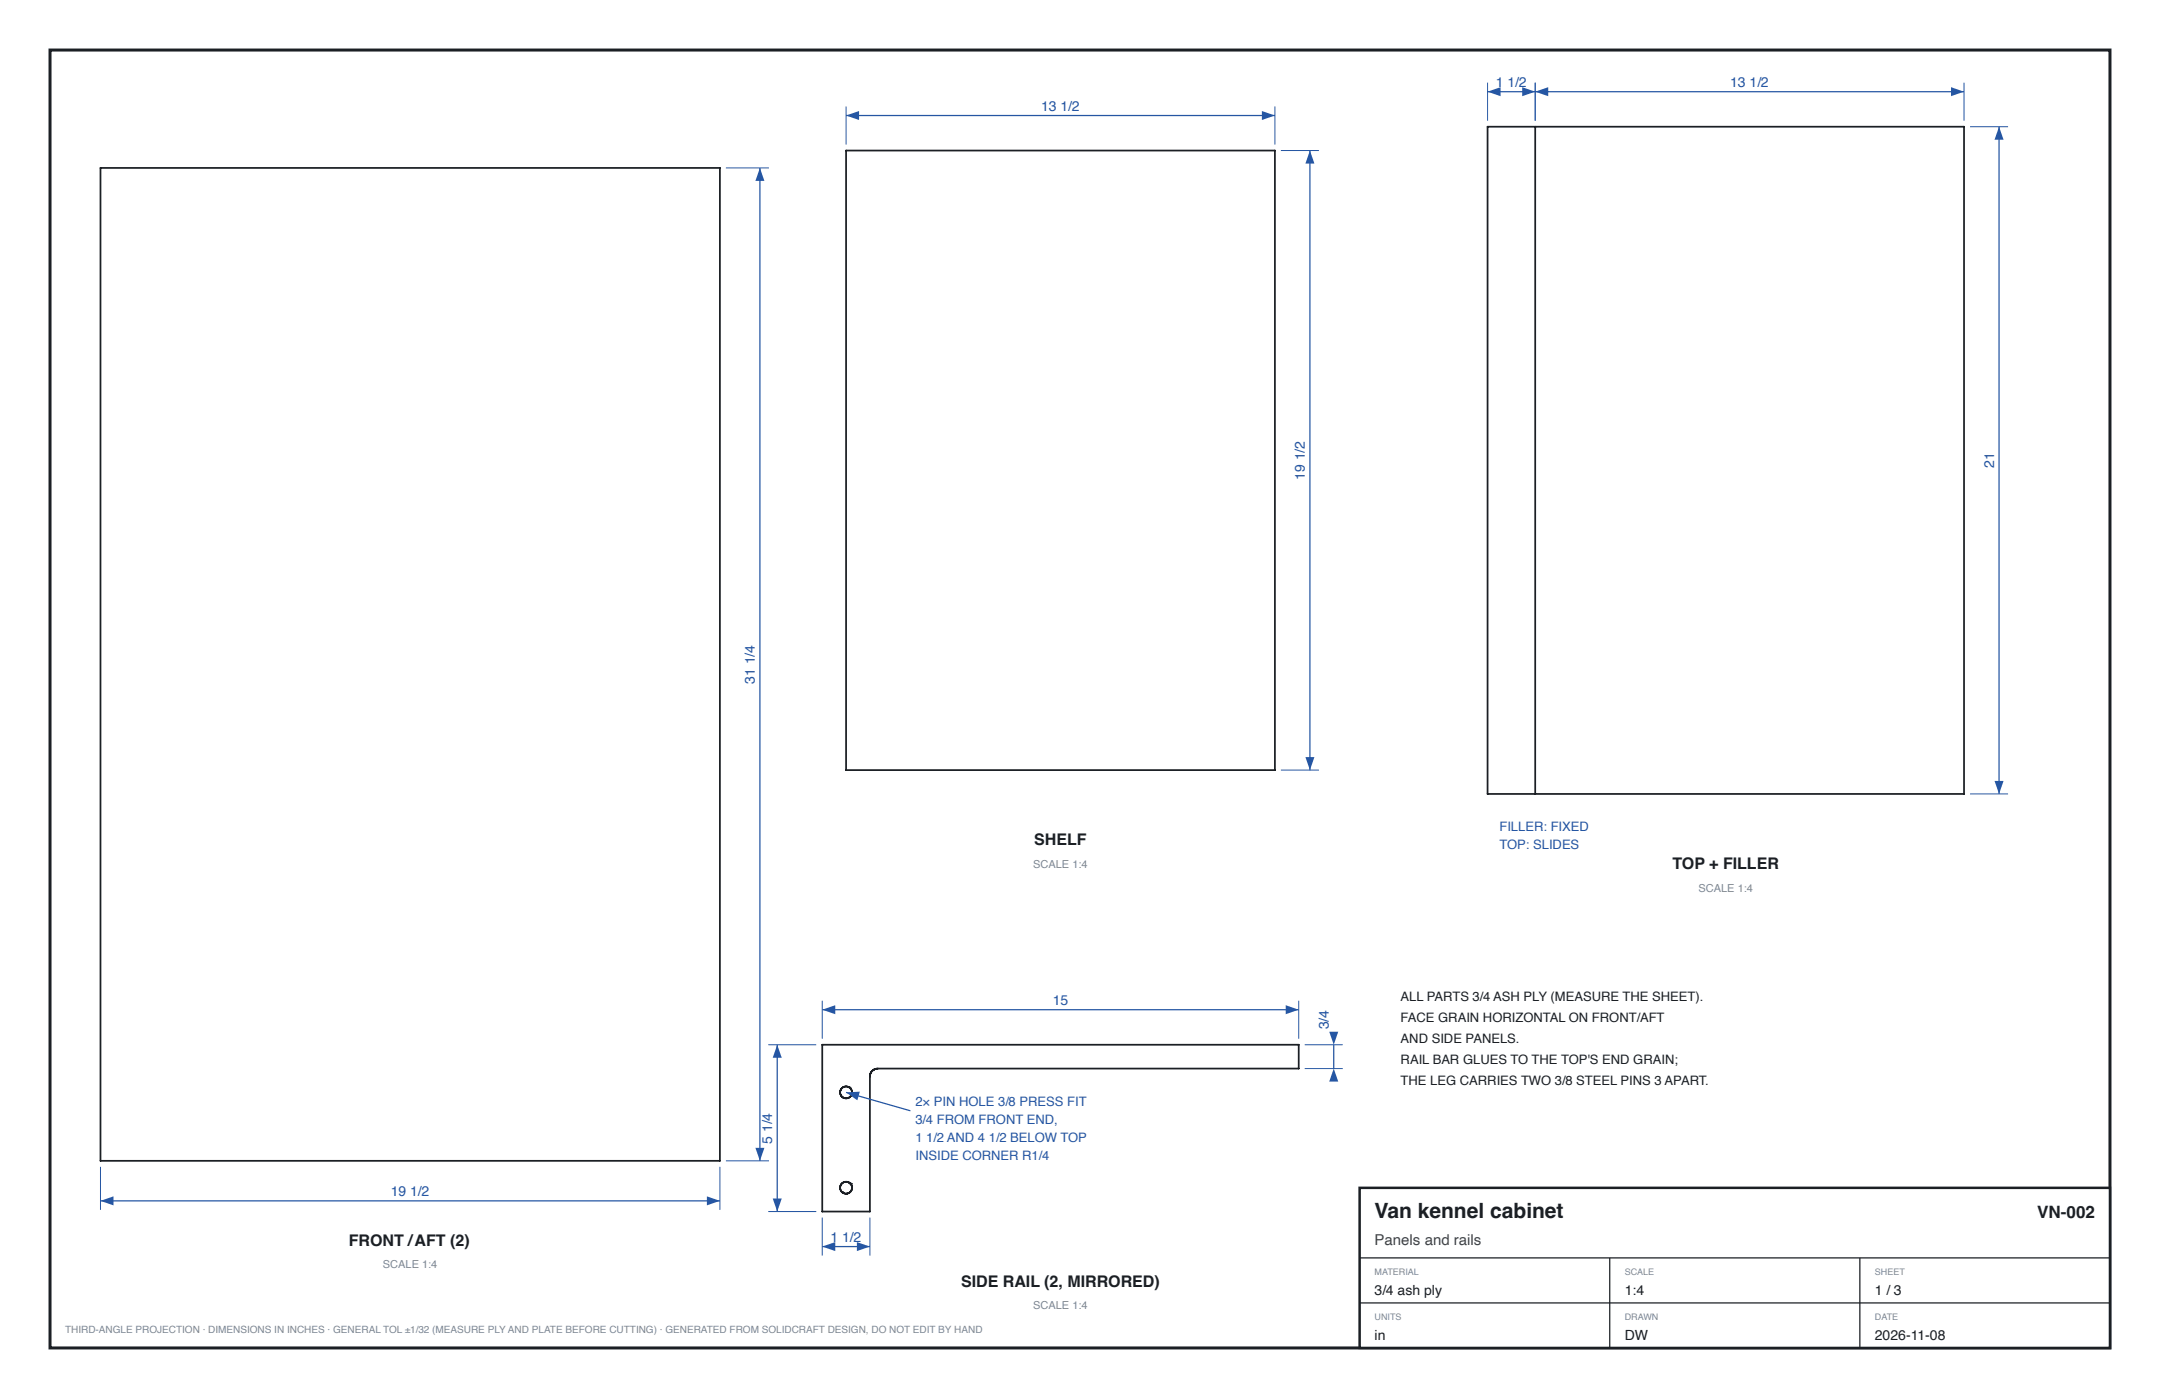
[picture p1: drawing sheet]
<svg xmlns="http://www.w3.org/2000/svg" width="432mm" height="279mm" viewBox="0 0 432 279" stroke-linecap="round" stroke-linejoin="round" font-family="sans-serif">
<g fill="none" stroke="#1b1f24" stroke-width=".35">
<path d="M20.1 33.6h123.8v198.4h-123.8zM169.1 30.1h85.8v123.8h-85.8zM297.4 25.3h95.2v133.4h-95.2zM306.9 25.3v133.4M164.4 208.8h95.2v4.8h-84.1a1.59 1.59 0 0 0-1.6 1.6v26.9h-9.5zM169.8 217.4h.1M170.3 218.6h.1M168.4 238.3h.1M168.5 238.3h.1M168.5 238.3l.6 .3M169.1 238.6h.1M169.8 236.4h.1"/>
<path d="M169.8 236.4a1.19 1.19 0 0 0-1.6 .3 1.19 1.19 0 0 0 .3 1.6M169.8 236.4l.2 .2M170 236.6h.1M170 236.6a1.19 1.19 0 0 1 .2 1.3 1.19 1.19 0 0 1-1.1 .7"/>
<circle cx="169.1" cy="218.3" r="1.19"/>
</g>
<path d="M20.1 233.2v8.6M143.9 233.2v8.6" fill="none" stroke="#2556a3" stroke-width=".2"/>
<path d="M20.1 240h123.8" fill="none" stroke="#2556a3" stroke-width=".25"/>
<g fill="#2556a3">
<path d="M20.1 240l2.6-.9v1.8z"/>
<path d="M141.3 239.1l2.6 .9-2.6 .9z"/>
</g>
<path d="M145.1 33.6h8.6M145.1 232h8.6" fill="none" stroke="#2556a3" stroke-width=".2"/>
<path d="M151.9 33.6v198.4" fill="none" stroke="#2556a3" stroke-width=".25"/>
<g fill="#2556a3">
<path d="M151.9 33.6l.9 2.6h-1.8z"/>
<path d="M151 229.4h1.8l-.9 2.6z"/>
</g>
<path d="M169.1 21.3v7.6M254.9 21.3v7.6" fill="none" stroke="#2556a3" stroke-width=".2"/>
<path d="M169.1 23.1h85.8" fill="none" stroke="#2556a3" stroke-width=".25"/>
<g fill="#2556a3">
<path d="M169.1 23.1l2.6-.9v1.8z"/>
<path d="M252.3 22.2l2.6 .9-2.6 .9z"/>
</g>
<path d="M256.1 30.1h7.6M256.1 153.9h7.6" fill="none" stroke="#2556a3" stroke-width=".2"/>
<path d="M261.9 30.1v123.8" fill="none" stroke="#2556a3" stroke-width=".25"/>
<g fill="#2556a3">
<path d="M261.9 30.1l.9 2.6h-1.8z"/>
<path d="M261 151.3h1.8l-.9 2.6z"/>
</g>
<path d="M297.4 16.5v7.6M306.9 16.5v7.6" fill="none" stroke="#2556a3" stroke-width=".2"/>
<path d="M297.4 18.3h9.5" fill="none" stroke="#2556a3" stroke-width=".25"/>
<g fill="#2556a3">
<path d="M297.4 18.3l2.6-.9v1.8z"/>
<path d="M304.3 17.4l2.6 .9-2.6 .9z"/>
</g>
<path d="M306.9 16.5v7.6M392.6 16.5v7.6" fill="none" stroke="#2556a3" stroke-width=".2"/>
<path d="M306.9 18.3h85.7" fill="none" stroke="#2556a3" stroke-width=".25"/>
<g fill="#2556a3">
<path d="M306.9 18.3l2.6-.9v1.8z"/>
<path d="M390 17.4l2.6 .9-2.6 .9z"/>
</g>
<path d="M393.8 25.3h7.6M393.8 158.7h7.6" fill="none" stroke="#2556a3" stroke-width=".2"/>
<path d="M399.6 25.3v133.4" fill="none" stroke="#2556a3" stroke-width=".25"/>
<g fill="#2556a3">
<path d="M399.6 25.3l.9 2.6h-1.8z"/>
<path d="M398.7 156.1h1.8l-.9 2.6z"/>
</g>
<path d="M164.4 200v7.6M259.6 200v7.6" fill="none" stroke="#2556a3" stroke-width=".2"/>
<path d="M164.4 201.8h95.2" fill="none" stroke="#2556a3" stroke-width=".25"/>
<g fill="#2556a3">
<path d="M164.4 201.8l2.6-.9v1.8z"/>
<path d="M257 200.9l2.6 .9-2.6 .9z"/>
</g>
<path d="M153.6 208.8h9.6M153.6 242.1h9.6" fill="none" stroke="#2556a3" stroke-width=".2"/>
<path d="M155.4 208.8v33.3" fill="none" stroke="#2556a3" stroke-width=".25"/>
<g fill="#2556a3">
<path d="M155.4 208.8l.9 2.6h-1.8z"/>
<path d="M154.5 239.5h1.8l-.9 2.6z"/>
</g>
<path d="M164.4 243.3v7.6M173.9 243.3v7.6" fill="none" stroke="#2556a3" stroke-width=".2"/>
<path d="M164.4 249.1h9.5" fill="none" stroke="#2556a3" stroke-width=".25"/>
<g fill="#2556a3">
<path d="M164.4 249.1l2.6-.9v1.8z"/>
<path d="M171.3 248.2l2.6 .9-2.6 .9z"/>
</g>
<path d="M260.8 213.6h7.6M260.8 208.8h7.6" fill="none" stroke="#2556a3" stroke-width=".2"/>
<path d="M266.6 208.8v4.8" fill="none" stroke="#2556a3" stroke-width=".25"/>
<g fill="#2556a3">
<path d="M265.7 206.2h1.8l-.9 2.6z"/>
<path d="M266.6 213.6l.9 2.6h-1.8z"/>
</g>
<path d="M169.1 218.3l12.9 3.7z" fill="#000" stroke="#2556a3" stroke-width=".25"/>
<path d="M169.1 218.3l2.8-.1-.5 1.7z" fill="#2556a3"/>
<path d="M10 10h411.8v259.4h-411.8z" fill="none" stroke="#1b1f24" stroke-width=".6"/>
<path d="M271.8 237.4h150v32h-150z" fill="#fff" stroke="#1b1f24" stroke-width=".5"/>
<path d="M271.8 251.4h150M321.8 251.4v18M371.8 251.4v18M271.8 260.4h150" fill="none" stroke="#1b1f24" stroke-width=".25"/>
<text font-size="4.2" fill="#1b1f24" x="274.8" y="243.4">Van kennel cabinet</text>
<text font-size="3.4" fill="#1b1f24" x="407.3" y="243.4">VN-002</text>
<g font-size="3.2" fill="#1b1f24">
<text x="206.8" y="168.9">SHELF</text>
<text x="334.3" y="173.7">TOP + FILLER</text>
<text x="69.7" y="249">FRONT /AFT (2)</text>
<text x="192.1" y="257.1">SIDE RAIL (2, MIRRORED)</text>
</g>
<text font-size="3" fill="#444" x="274.8" y="248.9">Panels and rails</text>
<g font-size="2.8" fill="#2556a3">
<text x="299" y="17.3">1</text>
<text x="301.4" y="17.3">1/2</text>
<text x="345.9" y="17.3">13</text>
<text x="349.8" y="17.3">1/2</text>
<text x="208.1" y="22.1">13</text>
<text x="212" y="22.1">1/2</text>
<text x="260.9" y="95.9" transform="rotate(-90 260.9 95.9)">19</text>
<text x="260.9" y="92" transform="rotate(-90 260.9 92)">1/2</text>
<text x="398.6" y="93.6" transform="rotate(-90 398.6 93.6)">21</text>
<text x="150.9" y="136.7" transform="rotate(-90 150.9 136.7)">31</text>
<text x="150.9" y="132.8" transform="rotate(-90 150.9 132.8)">1/4</text>
<text x="210.4" y="200.8">15</text>
<text x="265.6" y="205.7" transform="rotate(-90 265.6 205.7)">3/4</text>
<text x="154.4" y="226.2" transform="rotate(-90 154.4 226.2)">1/4</text>
<text x="154.4" y="228.6" transform="rotate(-90 154.4 228.6)">5</text>
<text x="78.1" y="239">19</text>
<text x="82" y="239">1/2</text>
<text x="166" y="248.1">1</text>
<text x="168.4" y="248.1">1/2</text>
</g>
<g font-size="2.8" fill="#1b1f24">
<text x="274.8" y="258.9">3/4 ash ply</text>
<text x="324.8" y="258.9">1:4</text>
<text x="374.8" y="258.9">1 / 3</text>
<text x="274.8" y="267.9">in</text>
<text x="324.8" y="267.9">DW</text>
<text x="374.8" y="267.9">2026-11-08</text>
</g>
<g font-size="2.6" fill="#2556a3">
<text x="299.7" y="166">FILLER: FIXED</text>
<text x="299.7" y="169.6">TOP: SLIDES</text>
<text x="183" y="221">2× PIN HOLE 3/8 PRESS FIT</text>
<text x="183" y="224.6">3/4 FROM FRONT END,</text>
<text x="183" y="228.2">1</text>
<text x="183" y="231.8">INSIDE CORNER R1/4</text>
<text x="185.2" y="228.2">1/2 AND 4</text>
<text x="197.7" y="228.2">1/2 BELOW TOP</text>
</g>
<g font-size="2.6" fill="#1b1f24">
<text x="280" y="200">ALL PARTS 3/4 ASH PLY (MEASURE THE SHEET).</text>
<text x="280" y="204.2">FACE GRAIN HORIZONTAL ON FRONT/AFT</text>
<text x="280" y="208.4">AND SIDE PANELS.</text>
<text x="280" y="212.6">RAIL BAR GLUES TO THE TOP'S END GRAIN;</text>
<text x="280" y="216.8">THE LEG CARRIES TWO 3/8 STEEL PINS 3 APART.</text>
</g>
<g font-size="2.2" fill="#7b8794">
<text x="206.6" y="173.4">SCALE 1:4</text>
<text x="339.6" y="178.2">SCALE 1:4</text>
<text x="76.6" y="253.5">SCALE 1:4</text>
<text x="206.6" y="261.6">SCALE 1:4</text>
</g>
<text font-size="2" fill="#7b8794" x="13" y="266.4">THIRD-ANGLE PROJECTION · DIMENSIONS IN INCHES · GENERAL TOL ±1/32 (MEASURE PLY AND PLATE BEFORE CUTTING) · GENERATED FROM SOLIDCRAFT DESIGN, DO NOT EDIT BY HAND</text>
<g font-size="1.8" fill="#7b8794">
<text x="274.8" y="254.9">MATERIAL</text>
<text x="324.8" y="254.9">SCALE</text>
<text x="374.8" y="254.9">SHEET</text>
<text x="274.8" y="263.9">UNITS</text>
<text x="324.8" y="263.9">DRAWN</text>
<text x="374.8" y="263.9">DATE</text>
</g>
</svg>
